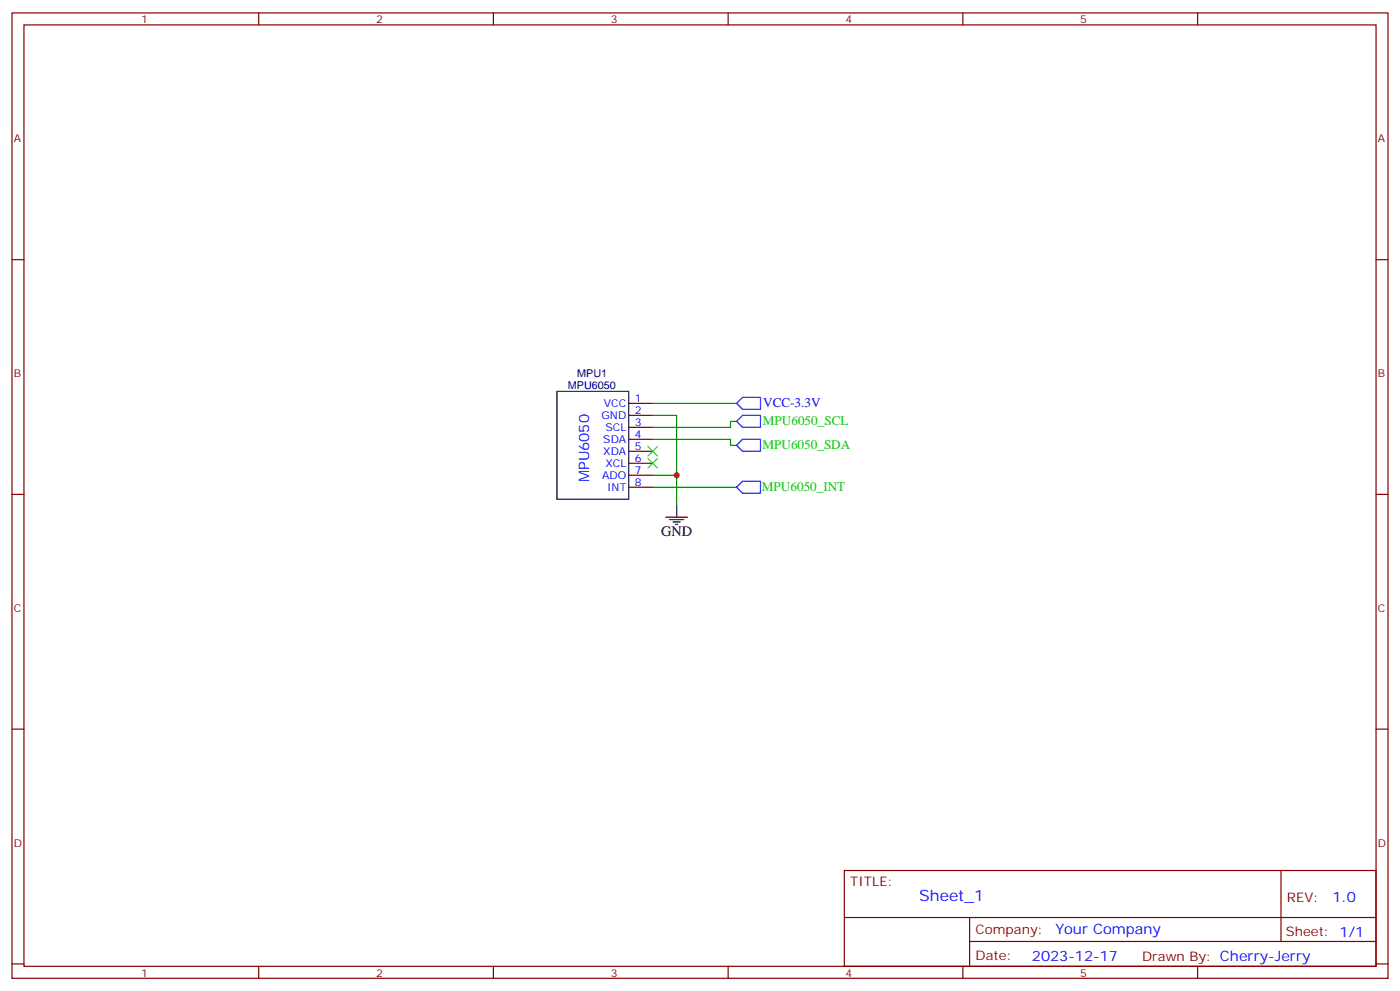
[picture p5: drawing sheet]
<svg xmlns="http://www.w3.org/2000/svg" width="412mm" height="292mm" viewBox="0 0 412 292" stroke-linecap="round" stroke-linejoin="round" font-family="sans-serif">
<g fill="none" stroke="#870000" stroke-width=".35">
<path d="M3.5 3.8h405.4v284.3h-405.4zM7.1 7.3h398.2v277.3h-398.2zM76.2 3.8v3.5M145.3 3.8v3.5M214.5 3.8v3.5M283.6 3.8v3.5M352.8 3.8v3.5M3.5 76.5h3.6M405.3 76.5h3.6M185.2 118.8h7.1M185.2 122.3h7.1M185.2 125.9h7.1"/>
<path d="M185.2 129.4h7.1M185.2 132.9h7.1M185.2 136.5h7.1M185.2 140h7.1M3.5 145.6h3.6M185.2 143.5h7.1M405.3 145.6h3.6M3.5 214.8h3.6M405.3 214.8h3.6M248.7 256.4h156.6v28.2h-156.6zM377.3 256.4v20.9M248.7 270.2h156.5"/>
<path d="M285.6 277.3h119.6M285.6 270.2v14.2M3.5 283.9h3.6M76.2 284.6v3.5M145.3 284.6v3.5M214.5 284.6v3.5M283.6 284.6v3.5M352.8 284.6v3.5M405.3 283.9h3.6"/>
</g>
<path d="M164 115.3h21.2v31.7h-21.2zM196.1 152.3h6.4M197.2 153h4.2M198.3 153.7h2.1M199 154.4h.7M199.3 148.8v3.5" fill="none" stroke="#000" stroke-width=".35"/>
<path d="M217 118.8l1.7-1.7h5.3v3.5h-5.3zM217 124.1l1.7-1.8h5.3v3.6h-5.3zM217 131.2l1.7-1.8h5.3v3.5h-5.3zM217 143.5l1.7-1.8h5.3v3.6h-5.3z" fill="none" stroke="#00f" stroke-width=".35"/>
<path d="M192.3 118.8h24.7M192.3 122.3h7v26.5M192.3 129.4h22.9v1.8h1.8M192.3 140h7M217 124.1h-1.8v1.8h-22.9M192.3 143.5h24.7" fill="none" stroke="#008700" stroke-width=".35"/>
<path d="M190.9 131.5l2.8 2.8M190.9 135l2.8 2.9M193.7 131.5l-2.8 2.8M193.7 135l-2.8 2.9" fill="none" stroke="#3c3" stroke-width=".35"/>
<circle cx="199.3" cy="140" r=".88" fill="#c00"/>
<text font-size="4.6" fill="#00f" x="270.8" y="265.4">Sheet_1</text>
<g font-size="4.2" fill="#00f">
<text x="173.5" y="142" transform="rotate(-90 173.5 142)">MPU6050</text>
<text x="392.5" y="265.7">1.0</text>
<text x="310.9" y="275.2">Your Company</text>
<text x="304" y="283">2023-12-17</text>
</g>
<text font-size="4.2" x="194.7" y="158">GND</text>
<g font-size="3.9" fill="#0c0">
<text x="224.7" y="125.3">MPU6050_SCL</text>
<text x="224.6" y="132.4">MPU6050_SDA</text>
<text x="224.4" y="144.7">MPU6050_INT</text>
</g>
<text font-size="3.9" fill="#00f" x="224.8" y="120">VCC-3.3V</text>
<g font-size="3.9" fill="#800">
<text x="250.5" y="261">TITLE:</text>
<text x="379.1" y="265.7">REV:</text>
<text x="287.4" y="275.2">Company:</text>
<text x="378.7" y="275.8">Sheet: 1/1</text>
<text x="287.4" y="282.9">Date:</text>
<text x="336.4" y="282.9">Drawn By: Cherry-Jerry</text>
</g>
<g font-size="3.2" fill="#800">
<text x="41.6" y="6.8">1</text>
<text x="110.8" y="6.8">2</text>
<text x="179.9" y="6.8">3</text>
<text x="249.1" y="6.8">4</text>
<text x="318.2" y="6.8">5</text>
<text x="4.1" y="41.9">A</text>
<text x="405.9" y="41.9">A</text>
<text x="4.1" y="111.1">B</text>
<text x="405.9" y="111.1">B</text>
<text x="4.1" y="180.2">C</text>
<text x="405.9" y="180.2">C</text>
<text x="4.1" y="249.3">D</text>
<text x="405.9" y="249.3">D</text>
<text x="41.6" y="287.6">1</text>
<text x="110.8" y="287.6">2</text>
<text x="179.9" y="287.6">3</text>
<text x="249.1" y="287.6">4</text>
<text x="318.2" y="287.6">5</text>
</g>
<g font-size="3.2" fill="#000080">
<text x="170.1" y="111.2">MPU1</text>
<text x="167.3" y="114.7">MPU6050</text>
</g>
<g font-size="3.2" fill="#00f">
<text x="177.9" y="119.9">VCC</text>
<text x="187" y="118.5">1</text>
<text x="177.2" y="123.4">GND</text>
<text x="187" y="122">2</text>
<text x="187" y="125.5">3</text>
<text x="177.7" y="130.5">SDA</text>
<text x="178.4" y="126.9">SCL</text>
<text x="187" y="129">4</text>
<text x="177.7" y="134">XDA</text>
<text x="178.3" y="137.5">XCL</text>
<text x="187" y="132.6">5</text>
<text x="187" y="136.1">6</text>
<text x="177.4" y="141">ADO</text>
<text x="187" y="139.6">7</text>
<text x="187" y="143.2">8</text>
<text x="178.8" y="144.6">INT</text>
</g>
</svg>
